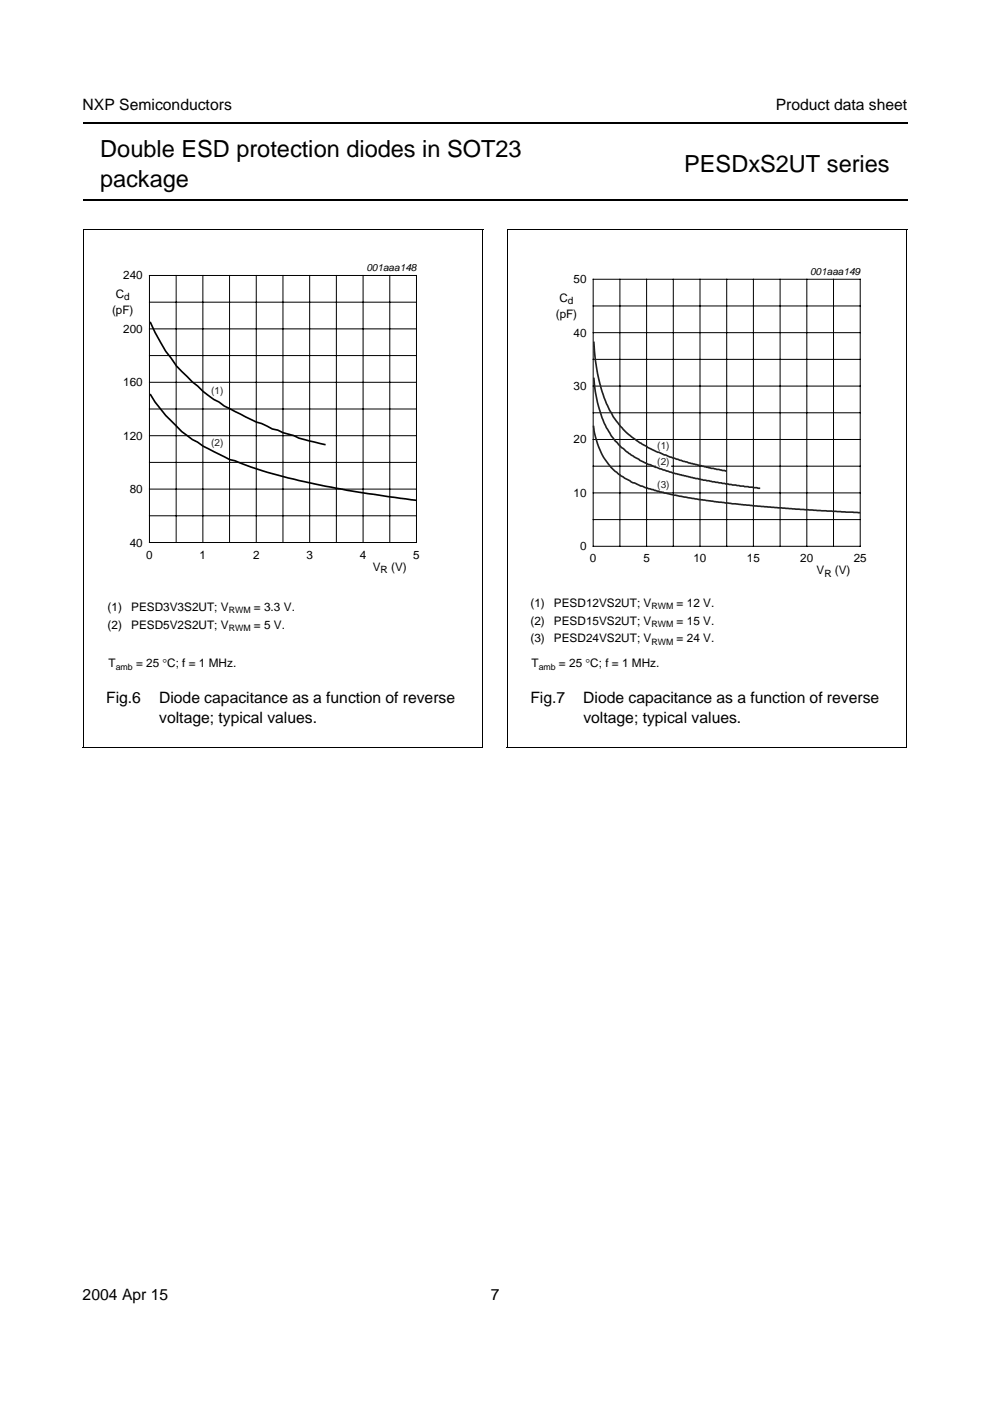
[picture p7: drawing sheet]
<svg xmlns="http://www.w3.org/2000/svg" width="210mm" height="297mm" viewBox="0 0 210 297" stroke-linecap="round" stroke-linejoin="round" font-family="sans-serif">
<path d="M17.5 26.1h174.9M17.5 42.4h174.9" fill="none" stroke="#000" stroke-width=".42"/>
<path d="M18.9 55.6h82.1v66.5h-82.1z" fill="#fff"/>
<path d="M18.9 55.6h82.1v66.5h-82.1z" fill="none" stroke="#fff" stroke-width=".21"/>
<g fill="none" stroke="#000" stroke-width=".21">
<path d="M17.6 48.7h84.9M17.6 48.6v109.8M31.7 58.4h56.6v56.6h-56.6zM37.3 58.4v56.6M43 58.4v56.6M48.7 58.4v56.6M54.3 58.4v56.6M60 58.4v56.6M65.7 58.4v56.6M71.3 58.4v56.6M77 58.4v56.6M82.6 58.4v56.6"/>
<path d="M102.4 48.7v109.8M31.7 64.1h56.6M31.7 75.4h56.6M31.7 69.7h56.6M31.7 86.7h56.6M31.7 98h56.6M31.7 81.1h56.6M31.7 92.4h56.6M31.7 109.4h56.6M31.7 103.7h56.6M17.5 158.4h84.9"/>
</g>
<path d="M31.8 68.2a32.5 32.5 0 0 0 7.9 11.6l1.1 1.2 1.1 .8a16.6 16.6 0 0 0 4.5 3.4l1.2 .9a76 76 0 0 0 9 4.2l1.1 .6 1.2 .3 1.1 .5 2.3 .6 1.1 .6 5.6 1.4M31.8 83.5a36.3 36.3 0 0 0 9 9.7l1.1 .5 1.2 .9 5.6 2.8 1.1 .3a110.5 110.5 0 0 0 22.7 6l5.6 1 10.2 1.4" fill="none" stroke="#000" stroke-width=".35"/>
<path d="M113 56.4h79.4v66.5h-79.4z" fill="#fff"/>
<path d="M192.4 56.4h-79.4v66.5h79.4" fill="none" stroke="#fff" stroke-width=".21"/>
<g fill="none" stroke="#000" stroke-width=".21">
<path d="M125.8 59.2h56.6v56.6h-56.6zM131.4 59.2v56.6M137.1 59.2v56.6M142.8 59.2v56.6M148.4 59.2v56.6M154.1 59.2v56.6M159.7 59.2v56.6M165.4 59.2v56.6M171.1 59.2v56.6M176.7 59.2v56.6M125.8 64.9h56.6M125.8 76.2h56.6"/>
<path d="M125.8 70.5h56.6M125.8 87.5h56.6M125.8 98.8h56.6M125.8 81.9h56.6M125.8 93.2h56.6M125.8 110.2h56.6M125.8 104.5h56.6"/>
</g>
<path d="M125.8 90.3a14.1 14.1 0 0 0 5.1 10l.5 .4a21.1 21.1 0 0 0 8.3 3.4l1.2 .4 5.2 1.1 9.2 1.2 13.4 1.2 13.7 .7" fill="none" stroke="#231f20" stroke-width=".35"/>
<path d="M139.2 98.3h3v1.1h-3z" fill="#fff"/>
<path d="M125.9 72.4a35.5 35.5 0 0 0 3.4 14.7l1.4 2.2a21.4 21.4 0 0 0 9.7 6.9l1.7 .7 4 1.3 4.7 1.1 3.3 .6M125.9 80.1a23.9 23.9 0 0 0 3.9 12.5 19.9 19.9 0 0 0 7.5 5.8l5.5 1.9 4.7 1.2 7.8 1.3 5.9 .7" fill="none" stroke="#231f20" stroke-width=".35"/>
<path d="M107.5 48.7h84.9M107.5 48.6v109.8M192.3 48.7v109.8M107.4 158.4h84.9" fill="none" stroke="#000" stroke-width=".21"/>
<g font-size="5">
<text x="21.3" y="33.3">Double ESD protection diodes in SOT23</text>
<text x="21.3" y="39.6">package</text>
<text x="145.1" y="36.4">PESDxS2UT series</text>
</g>
<g font-size="3.3">
<text x="17.5" y="23.3">NXP Semiconductors</text>
<text x="164.5" y="23.3">Product data sheet</text>
<text x="22.5" y="149.1">Fig.6</text>
<text x="33.7" y="149.1">Diode capacitance as a function of reverse</text>
<text x="112.5" y="149.1">Fig.7</text>
<text x="123.7" y="149.1">Diode capacitance as a function of reverse</text>
<text x="33.8" y="153.2">voltage; typical values.</text>
<text x="123.7" y="153.2">voltage; typical values.</text>
<text x="17.5" y="275.6">2004 Apr 15</text>
<text x="104" y="275.6">7</text>
</g>
<g font-size="2.5">
<text x="26.1" y="59.3">240</text>
<text x="24.5" y="63.1">C</text>
<text x="118.6" y="63.9">C</text>
<text x="121.6" y="60.1">50</text>
<text x="23.8" y="66.6">(pF)</text>
<text x="26.1" y="70.6">200</text>
<text x="117.8" y="67.4">(pF)</text>
<text x="121.6" y="71.4">40</text>
<text x="26.1" y="81.9">160</text>
<text x="121.6" y="82.7">30</text>
<text x="26.1" y="93.2">120</text>
<text x="121.6" y="94">20</text>
<text x="27.5" y="104.5">80</text>
<text x="121.6" y="105.4">10</text>
<text x="27.5" y="115.9">40</text>
<text x="31" y="118.4">0</text>
<text x="42.3" y="118.4">1</text>
<text x="53.6" y="118.4">2</text>
<text x="65" y="118.4">3</text>
<text x="76.3" y="118.4">4</text>
<text x="87.6" y="118.4">5</text>
<text x="123" y="116.7">0</text>
<text x="125.1" y="119.2">0</text>
<text x="136.4" y="119.2">5</text>
<text x="147" y="119.2">10</text>
<text x="158.4" y="119.2">15</text>
<text x="169.7" y="119.2">20</text>
<text x="181" y="119.2">25</text>
<text x="79.1" y="121">V</text>
<text x="82.9" y="121">(V)</text>
<text x="173.1" y="121.8">V</text>
<text x="177" y="121.8">(V)</text>
<text x="22.8" y="129.5">(1)</text>
<text x="27.8" y="129.5">PESD3V3S2UT; V</text>
<text x="53.8" y="129.5">= 3.3 V.</text>
<text x="112.5" y="128.7">(1)</text>
<text x="117.5" y="128.7">PESD12VS2UT; V</text>
<text x="143.5" y="128.7">= 12 V.</text>
<text x="22.8" y="133.3">(2)</text>
<text x="27.8" y="133.3">PESD5V2S2UT; V</text>
<text x="53.8" y="133.3">= 5 V.</text>
<text x="112.5" y="132.5">(2)</text>
<text x="112.5" y="136.2">(3)</text>
<text x="117.5" y="132.5">PESD15VS2UT; V</text>
<text x="117.5" y="136.2">PESD24VS2UT; V</text>
<text x="143.5" y="132.5">= 15 V.</text>
<text x="143.5" y="136.2">= 24 V.</text>
<text x="23" y="141.5">T</text>
<text x="28.9" y="141.5">= 25 °C; f = 1 MHz.</text>
<text x="112.7" y="141.5">T</text>
<text x="118.5" y="141.5">= 25 °C; f = 1 MHz.</text>
</g>
<g font-size="2.1">
<text x="77.7" y="57.6">001aaa148</text>
<text x="171.8" y="58.4">001aaa149</text>
<text x="26.3" y="63.6">d</text>
<text x="120.4" y="64.4">d</text>
<text x="80.7" y="121.5">R</text>
<text x="174.8" y="122.3">R</text>
</g>
<g font-size="2.1" fill="#231f20">
<text x="44.8" y="83.5">(1)</text>
<text x="44.8" y="94.6">(2)</text>
<text x="139.4" y="95.1">(1)</text>
<text x="139.4" y="98.6">(2)</text>
<text x="139.4" y="103.4">(3)</text>
</g>
<g font-size="1.9">
<text x="48.5" y="130">RWM</text>
<text x="138.1" y="129.2">RWM</text>
<text x="48.5" y="133.7">RWM</text>
<text x="138.1" y="132.9">RWM</text>
<text x="138.1" y="136.7">RWM</text>
<text x="24.5" y="142">amb</text>
<text x="114.2" y="142">amb</text>
</g>
</svg>
